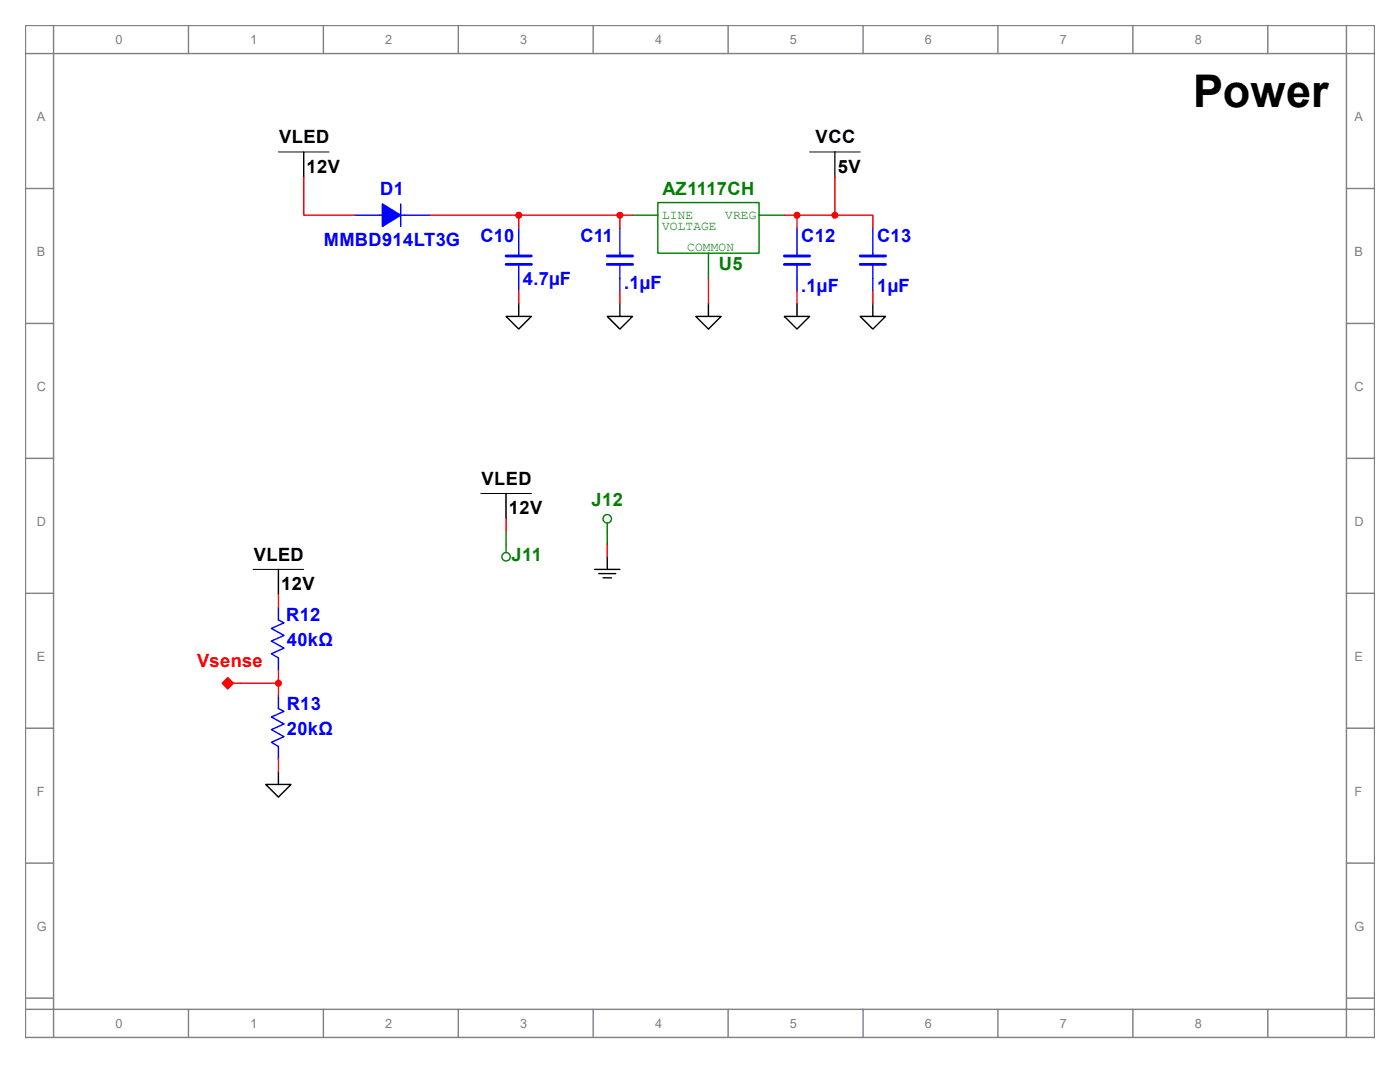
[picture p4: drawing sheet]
<svg xmlns="http://www.w3.org/2000/svg" width="279mm" height="216mm" viewBox="0 0 279 216" stroke-linecap="round" stroke-linejoin="round" font-family="sans-serif">
<g fill="none" stroke="#808080" stroke-width=".28">
<path d="M5.1 5.1h269.2v201.9h-269.2zM5.1 10.7h269.2M10.7 5.1v201.9M37.6 5.1v5.6M64.5 5.1v5.6M91.5 5.1v5.6M118.4 5.1v5.6M145.3 5.1v5.6M172.2 5.1v5.6M199.2 5.1v5.6M226.1 5.1v5.6M253 5.1v5.6"/>
<path d="M268.7 5.1v201.9M5.1 37.6h5.6M268.7 37.6h5.6M5.1 64.5h5.6M268.7 64.5h5.6M5.1 91.5h5.6M268.7 91.5h5.6M5.1 118.4h5.6M268.7 118.4h5.6M5.1 145.3h5.6M268.7 145.3h5.6M5.1 172.2h5.6"/>
<path d="M268.7 172.2h5.6M5.1 199.2h5.6M268.7 199.2h5.6M5.1 201.4h269.2M37.6 201.4v5.6M64.5 201.4v5.6M91.5 201.4v5.6M118.4 201.4v5.6M145.3 201.4v5.6M172.2 201.4v5.6M199.2 201.4v5.6M226.1 201.4v5.6"/>
<path d="M253 201.4v5.6"/>
</g>
<path d="M55.6 30.3h10.1M161.6 30.3h10.1M50.5 113.6h10.1" fill="none" stroke="#000" stroke-width=".2"/>
<g fill="none" stroke="#000" stroke-width=".28">
<path d="M60.6 30.3v5.1M166.6 30.3v5.1M121.2 63.1h5l-2.5 2.6zM123.7 60.6v2.5M138.9 63.1h5l-2.5 2.6zM141.4 60.6v2.5M156.5 63.1h5.1l-2.5 2.6zM159.1 60.6v2.5M171.7 63.1h5l-2.5 2.6zM174.2 60.6v2.5M55.6 113.6v5.1M53 156.5h5.1l-2.5 2.6z"/>
<path d="M55.6 154v2.5"/>
</g>
<path d="M45.5 135.2l1.1 1.1-1.1 1.2-1.2-1.2z" fill-rule="evenodd" fill="#f00" stroke="#f00" stroke-width=".28"/>
<path d="M45.5 135.5l.8 .8-.8 .9-.9-.9z" fill="none" stroke="#f00" stroke-width=".28"/>
<path d="M45.5 136.1l.2 .2-.2 .3-.3-.3z" fill="none" stroke="#f00" stroke-width=".2"/>
<path d="M46.6 136.3h1.4" fill="none" stroke="#f00" stroke-width=".28"/>
<path d="M123.7 50.5v.6M123.7 52.8v2.8" fill="none" stroke="#00f" stroke-width=".28"/>
<path d="M121.2 51.1h5M121.2 52.8h5" fill="none" stroke="#00f" stroke-width=".56"/>
<path d="M123.7 55.6v2.5" fill="none" stroke="#00f" stroke-width=".28"/>
<path d="M123.7 45.5v5M159.1 50.5v.6M159.1 52.8v2.8" fill="none" stroke="#00f" stroke-width=".28"/>
<path d="M156.5 51.1h5.1M156.5 52.8h5.1" fill="none" stroke="#00f" stroke-width=".56"/>
<path d="M159.1 55.6v2.5" fill="none" stroke="#00f" stroke-width=".28"/>
<path d="M159.1 45.5v5M174.2 50.5v.6M174.2 52.8v2.8" fill="none" stroke="#00f" stroke-width=".28"/>
<path d="M171.7 51.1h5M171.7 52.8h5" fill="none" stroke="#00f" stroke-width=".56"/>
<path d="M174.2 55.6v2.5" fill="none" stroke="#00f" stroke-width=".28"/>
<path d="M174.2 45.5v5M55.6 123.7l1.1 .6-2.5 1.1 2.5 1.4-2.5 1.1 2.5 1.4-2.5 1.1 1.4 .9" fill="none" stroke="#00f" stroke-width=".28"/>
<path d="M166.6 35.4v7.5M123.7 58.1v2.5M159.1 58.1v2.5M174.2 58.1v2.5" fill="none" stroke="#f00" stroke-width=".28"/>
<circle cx="166.6" cy="42.9" r=".56" fill="#f00" stroke="#f00" stroke-width=".28"/>
<path d="M55.6 121.2v2.5" fill="none" stroke="#00f" stroke-width=".28"/>
<path d="M55.6 131.3v2.5M55.6 141.4l1.1 .5-2.5 1.2 2.5 1.4-2.5 1.1 2.5 1.4-2.5 1.1 1.4 .9" fill="none" stroke="#00f" stroke-width=".28"/>
<path d="M55.6 138.9v2.5" fill="none" stroke="#00f" stroke-width=".28"/>
<path d="M103.5 50.5v.6M103.5 52.8v2.8M55.6 149v2.5" fill="none" stroke="#00f" stroke-width=".28"/>
<circle cx="55.6" cy="136.3" r=".56" fill="#f00" stroke="#f00" stroke-width=".28"/>
<path d="M48 136.3h7.6M55.6 133.8v5.1" fill="none" stroke="#f00" stroke-width=".28"/>
<path d="M101 63.1h5l-2.5 2.6zM103.5 60.6v2.5" fill="none" stroke="#000" stroke-width=".28"/>
<path d="M101 51.1h5M101 52.8h5" fill="none" stroke="#00f" stroke-width=".56"/>
<path d="M103.5 55.6v2.5" fill="none" stroke="#00f" stroke-width=".28"/>
<path d="M103.5 45.5v5" fill="none" stroke="#00f" stroke-width=".28"/>
<path d="M103.5 58.1v2.5M166.6 42.9h7.6v2.6M55.6 118.7v2.5M55.6 151.5v2.5" fill="none" stroke="#f00" stroke-width=".28"/>
<path d="M131.3 40.4h20.2v10.1h-20.2z" fill="none" stroke="#008000" stroke-width=".28"/>
<path d="M126.2 42.9h5.1" fill="none" stroke="#008000" stroke-width=".28"/>
<path d="M141.4 50.5v5.1" fill="none" stroke="#008000" stroke-width=".28"/>
<g fill="none" stroke="#008000" stroke-width=".28">
<path d="M151.5 42.9h5M101 108.6v1.7"/>
<circle cx="101" cy="111.1" r=".84"/>
</g>
<path d="M126.2 42.9h-2.5v2.6M141.4 55.6v5M156.5 42.9h10.1M159.1 42.9v2.6" fill="none" stroke="#f00" stroke-width=".28"/>
<g fill="#f00" stroke="#f00" stroke-width=".28">
<circle cx="159.1" cy="42.9" r=".56"/>
<circle cx="123.7" cy="42.9" r=".56"/>
</g>
<g fill="none" stroke="#008000" stroke-width=".28">
<path d="M101 106v2.6M121.2 104.4v1.6"/>
<circle cx="121.2" cy="103.5" r=".84"/>
</g>
<path d="M121.2 106v2.6" fill="none" stroke="#008000" stroke-width=".28"/>
<path d="M95.9 98.5h10.1" fill="none" stroke="#000" stroke-width=".2"/>
<path d="M101 98.5v5M118.7 113.6h5M119.5 114.5h3.4M120.3 115.3h1.7M121.2 111.1v2.5" fill="none" stroke="#000" stroke-width=".28"/>
<path d="M123.7 42.9h-20.2v2.6M101 103.5v2.5M121.2 108.6v2.5" fill="none" stroke="#f00" stroke-width=".28"/>
<circle cx="103.5" cy="42.9" r=".56" fill="#f00" stroke="#f00" stroke-width=".28"/>
<path d="M76.3 40.7l3.7 2.2-3.7 2.3z" fill="#00f" stroke="#00f" stroke-width=".28"/>
<path d="M75.8 42.9h5M80 40.7v4.5" fill="none" stroke="#00f" stroke-width=".28"/>
<path d="M70.7 42.9h5.1" fill="none" stroke="#00f" stroke-width=".28"/>
<path d="M80.8 42.9h5.1" fill="none" stroke="#00f" stroke-width=".28"/>
<path d="M60.6 35.4v7.5h10.1M85.9 42.9h17.6" fill="none" stroke="#f00" stroke-width=".28"/>
<text font-size="9" x="238.1" y="21.3">Power</text>
<g font-size="3.6">
<text x="55.7" y="28.6">VLED</text>
<text x="162.8" y="28.6">VCC</text>
<text x="61.2" y="34.5">12V</text>
<text x="167.2" y="34.5">5V</text>
<text x="96.1" y="96.7">VLED</text>
<text x="101.6" y="102.6">12V</text>
<text x="50.6" y="111.9">VLED</text>
<text x="56.1" y="117.8">12V</text>
</g>
<g font-size="3.6" fill="#00f">
<text x="75.9" y="38.9">D1</text>
<text x="64.6" y="49.1">MMBD914LT3G</text>
<text x="95.9" y="48.2">C10</text>
<text x="115.9" y="48.2">C11</text>
<text x="159.9" y="48.2">C12</text>
<text x="175" y="48.2">C13</text>
<text x="104.4" y="56.9">4.7µF</text>
<text x="124.5" y="57.7">.1µF</text>
<text x="159.9" y="58.3">.1µF</text>
<text x="175" y="58.3">1µF</text>
<text x="57.1" y="123.9">R12</text>
<text x="57.2" y="129">40kΩ</text>
<text x="57.2" y="141.6">R13</text>
<text x="57.2" y="146.6">20kΩ</text>
</g>
<g font-size="3.6" fill="#008000">
<text x="132.2" y="38.9">AZ1117CH</text>
<text x="143.4" y="53.8">U5</text>
<text x="118.1" y="100.9">J12</text>
<text x="102.1" y="111.9">J11</text>
</g>
<text font-size="3.6" fill="#f00" x="39.3" y="133.2">Vsense</text>
<g font-size="2.5" fill="#808080">
<text x="23" y="8.8">0</text>
<text x="50" y="8.8">1</text>
<text x="76.9" y="8.8">2</text>
<text x="103.8" y="8.8">3</text>
<text x="130.7" y="8.8">4</text>
<text x="157.6" y="8.8">5</text>
<text x="184.6" y="8.8">6</text>
<text x="211.5" y="8.8">7</text>
<text x="238.4" y="8.8">8</text>
<text x="7.3" y="24.2">A</text>
<text x="270.3" y="24.2">A</text>
<text x="7.3" y="51.1">B</text>
<text x="270.3" y="51.1">B</text>
<text x="7.3" y="78">C</text>
<text x="270.3" y="78">C</text>
<text x="7.3" y="104.9">D</text>
<text x="270.3" y="104.9">D</text>
<text x="7.3" y="131.9">E</text>
<text x="270.3" y="131.9">E</text>
<text x="7.3" y="158.8">F</text>
<text x="270.3" y="158.8">F</text>
<text x="7.3" y="185.7">G</text>
<text x="270.3" y="185.7">G</text>
<text x="23" y="205.1">0</text>
<text x="50" y="205.1">1</text>
<text x="76.9" y="205.1">2</text>
<text x="103.8" y="205.1">3</text>
<text x="130.7" y="205.1">4</text>
<text x="157.6" y="205.1">5</text>
<text x="184.6" y="205.1">6</text>
<text x="211.5" y="205.1">7</text>
<text x="238.4" y="205.1">8</text>
</g>
<g font-size="2.5" fill="#008000">
<text x="132.1" y="43.6">LINE</text>
<text x="132.1" y="45.9">VOLTAGE</text>
<text x="144.7" y="43.6">VREG</text>
<text x="137.2" y="50.1">COMMON</text>
</g>
</svg>
